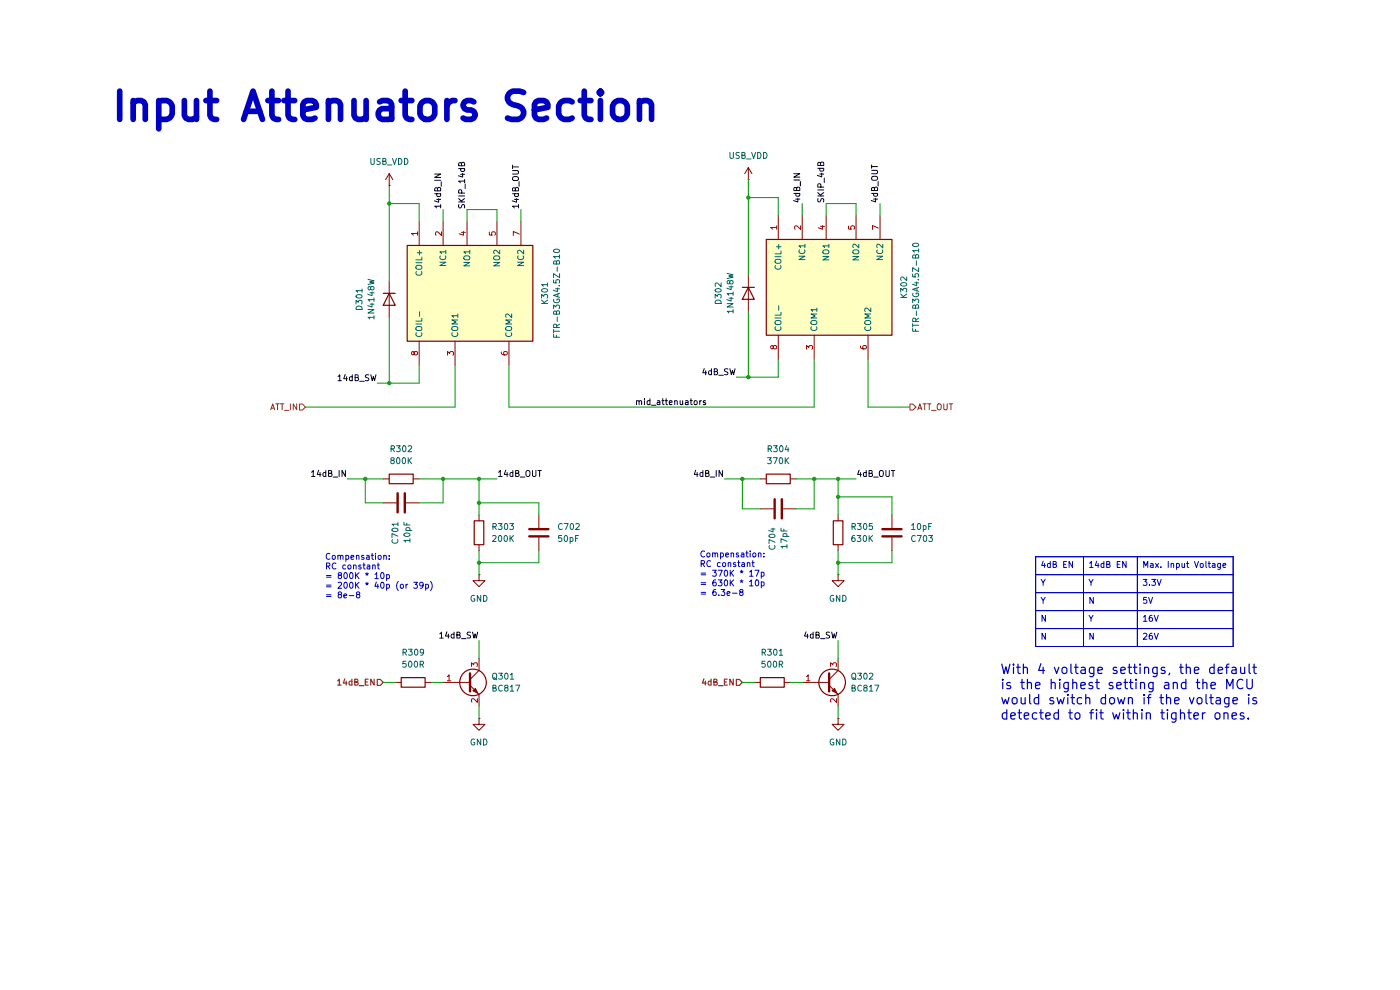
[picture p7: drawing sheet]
(kicad_sch
 (version 20250114)
 (generator "eeschema")
 (generator_version "9.0")
 (paper "A4")
 (title_block
  (company "Elnady Electronics"))
 (lib_symbols
  (symbol "Device:C"
   (pin_numbers (hide yes))
   (pin_names
    (offset 0.254)) (exclude_from_sim no) (in_bom yes) (on_board yes)
   (property "Reference" "C" (at 0.635 2.54 0) (effects (font (size 1.27 1.27)) (justify left)))
   (property "Value" "C" (at 0.635 -2.54 0) (effects (font (size 1.27 1.27)) (justify left)))
   (property "Footprint" "" (at 0.9652 -3.81 0) (effects (font (size 1.27 1.27)) (hide yes)))
   (property "Datasheet" "~" (at 0 0 0) (effects (font (size 1.27 1.27)) (hide yes)))
   (property "Description" "Unpolarized capacitor" (at 0 0 0) (effects (font (size 1.27 1.27)) (hide yes)))
   (symbol "C_0_1"
    (polyline (pts (xy -2.032 0.762) (xy 2.032 0.762)) (stroke (width 0.508) (type default)) (fill (type none)))
    (polyline (pts (xy -2.032 -0.762) (xy 2.032 -0.762)) (stroke (width 0.508) (type default)) (fill (type none))))
   (symbol "C_1_1"
    (pin passive line (at 0 3.81 270) (length 2.794) (name "~" (effects (font (size 1.27 1.27)))) (number "1" (effects (font (size 1.27 1.27)))))
    (pin passive line (at 0 -3.81 90) (length 2.794) (name "~" (effects (font (size 1.27 1.27)))) (number "2" (effects (font (size 1.27 1.27))))))
   (embedded_fonts no))
  (symbol "Device:R"
   (pin_numbers (hide yes))
   (pin_names
    (offset 0)) (exclude_from_sim no) (in_bom yes) (on_board yes)
   (property "Reference" "R" (at 2.032 0 90) (effects (font (size 1.27 1.27))))
   (property "Value" "R" (at 0 0 90) (effects (font (size 1.27 1.27))))
   (property "Footprint" "" (at -1.778 0 90) (effects (font (size 1.27 1.27)) (hide yes)))
   (property "Datasheet" "~" (at 0 0 0) (effects (font (size 1.27 1.27)) (hide yes)))
   (property "Description" "Resistor" (at 0 0 0) (effects (font (size 1.27 1.27)) (hide yes)))
   (symbol "R_0_1"
    (rectangle (start -1.016 -2.54) (end 1.016 2.54) (stroke (width 0.254) (type default)) (fill (type none))))
   (symbol "R_1_1"
    (pin passive line (at 0 3.81 270) (length 1.27) (name "~" (effects (font (size 1.27 1.27)))) (number "1" (effects (font (size 1.27 1.27)))))
    (pin passive line (at 0 -3.81 90) (length 1.27) (name "~" (effects (font (size 1.27 1.27)))) (number "2" (effects (font (size 1.27 1.27))))))
   (embedded_fonts no))
  (symbol "Diode:1N4148W"
   (pin_numbers (hide yes))
   (pin_names (hide yes)) (exclude_from_sim no) (in_bom yes) (on_board yes)
   (property "Reference" "D" (at 0 2.54 0) (effects (font (size 1.27 1.27))))
   (property "Value" "1N4148W" (at 0 -2.54 0) (effects (font (size 1.27 1.27))))
   (property "Footprint" "Diode_SMD:D_SOD-123" (at 0 -4.445 0) (effects (font (size 1.27 1.27)) (hide yes)))
   (property "Datasheet" "https://www.vishay.com/docs/85748/1n4148w.pdf" (at 0 0 0) (effects (font (size 1.27 1.27)) (hide yes)))
   (property "Description" "75V 0.15A Fast Switching Diode, SOD-123" (at 0 0 0) (effects (font (size 1.27 1.27)) (hide yes)))
   (property "Sim.Device" "D" (at 0 0 0) (effects (font (size 1.27 1.27)) (hide yes)))
   (property "Sim.Pins" "1=K 2=A" (at 0 0 0) (effects (font (size 1.27 1.27)) (hide yes)))
   (symbol "1N4148W_0_1"
    (polyline (pts (xy -1.27 1.27) (xy -1.27 -1.27)) (stroke (width 0.254) (type default)) (fill (type none)))
    (polyline (pts (xy 1.27 1.27) (xy 1.27 -1.27) (xy -1.27 0) (xy 1.27 1.27)) (stroke (width 0.254) (type default)) (fill (type none)))
    (polyline (pts (xy 1.27 0) (xy -1.27 0)) (stroke (width 0) (type default)) (fill (type none))))
   (symbol "1N4148W_1_1"
    (pin passive line (at -3.81 0 0) (length 2.54) (name "K" (effects (font (size 1.27 1.27)))) (number "1" (effects (font (size 1.27 1.27)))))
    (pin passive line (at 3.81 0 180) (length 2.54) (name "A" (effects (font (size 1.27 1.27)))) (number "2" (effects (font (size 1.27 1.27))))))
   (embedded_fonts no))
  (symbol "FTR-B3GA4.5Z-B10_1" (exclude_from_sim no) (in_bom yes) (on_board yes)
   (property "Reference" "K301" (at 0 17.78 0) (effects (font (size 1.27 1.27))))
   (property "Value" "FTR-B3GA4.5Z-B10" (at 0 15.24 0) (effects (font (size 1.27 1.27))))
   (property "Footprint" "FTRB3GA45ZB10" (at 26.67 -94.92 0) (effects (font (size 1.27 1.27)) (justify left top) (hide yes)))
   (property "Datasheet" "https://www.fcl-components.com/downloads/MICRO/fcai/relays/ftr-b3.pdf" (at 26.67 -194.92 0) (effects (font (size 1.27 1.27)) (justify left top) (hide yes)))
   (property "Description" "" (at 0 0 0) (effects (font (size 1.27 1.27)) (hide yes)))
   (property "Height" "5.45" (at 26.67 -394.92 0) (effects (font (size 1.27 1.27)) (justify left top) (hide yes)))
   (property "Manufacturer_Name" "FCL Components" (at 26.67 -494.92 0) (effects (font (size 1.27 1.27)) (justify left top) (hide yes)))
   (property "Manufacturer_Part_Number" "FTR-B3GA4.5Z-B10" (at 26.67 -594.92 0) (effects (font (size 1.27 1.27)) (justify left top) (hide yes)))
   (property "Mouser Part Number" "" (at 26.67 -694.92 0) (effects (font (size 1.27 1.27)) (justify left top) (hide yes)))
   (property "Mouser Price/Stock" "" (at 26.67 -794.92 0) (effects (font (size 1.27 1.27)) (justify left top) (hide yes)))
   (property "Arrow Part Number" "" (at 26.67 -894.92 0) (effects (font (size 1.27 1.27)) (justify left top) (hide yes)))
   (property "Arrow Price/Stock" "" (at 26.67 -994.92 0) (effects (font (size 1.27 1.27)) (justify left top) (hide yes)))
   (symbol "FTR-B3GA4.5Z-B10_1_1_1"
    (rectangle (start -10.16 12.7) (end 10.16 -13.97) (stroke (width 0.254) (type default)) (fill (type background)))
    (pin passive line (at -15.24 10.16 0) (length 5.08) (name "COIL+" (effects (font (size 1.27 1.27)))) (number "1" (effects (font (size 1.27 1.27)))))
    (pin passive line (at -15.24 5.08 0) (length 5.08) (name "NC1" (effects (font (size 1.27 1.27)))) (number "2" (effects (font (size 1.27 1.27)))))
    (pin passive line (at -15.24 0 0) (length 5.08) (name "NO1" (effects (font (size 1.27 1.27)))) (number "4" (effects (font (size 1.27 1.27)))))
    (pin passive line (at -15.24 -6.35 0) (length 5.08) (name "NO2" (effects (font (size 1.27 1.27)))) (number "5" (effects (font (size 1.27 1.27)))))
    (pin passive line (at -15.24 -11.43 0) (length 5.08) (name "NC2" (effects (font (size 1.27 1.27)))) (number "7" (effects (font (size 1.27 1.27)))))
    (pin passive line (at 15.24 10.16 180) (length 5.08) (name "COIL-" (effects (font (size 1.27 1.27)))) (number "8" (effects (font (size 1.27 1.27)))))
    (pin passive line (at 15.24 2.54 180) (length 5.08) (name "COM1" (effects (font (size 1.27 1.27)))) (number "3" (effects (font (size 1.27 1.27)))))
    (pin passive line (at 15.24 -8.89 180) (length 5.08) (name "COM2" (effects (font (size 1.27 1.27)))) (number "6" (effects (font (size 1.27 1.27))))))
   (embedded_fonts no))
  (symbol "Transistor_BJT:BC817"
   (pin_names
    (offset 0) (hide yes)) (exclude_from_sim no) (in_bom yes) (on_board yes)
   (property "Reference" "Q" (at 5.08 1.905 0) (effects (font (size 1.27 1.27)) (justify left)))
   (property "Value" "BC817" (at 5.08 0 0) (effects (font (size 1.27 1.27)) (justify left)))
   (property "Footprint" "Package_TO_SOT_SMD:SOT-23" (at 5.08 -1.905 0) (effects (font (size 1.27 1.27)
    (italic yes)) (justify left) (hide yes)))
   (property "Datasheet" "https://www.onsemi.com/pub/Collateral/BC818-D.pdf" (at 0 0 0) (effects (font (size 1.27 1.27)) (justify left) (hide yes)))
   (property "Description" "0.8A Ic, 45V Vce, NPN Transistor, SOT-23" (at 0 0 0) (effects (font (size 1.27 1.27)) (hide yes)))
   (property "Sim.Device" "NPN" (at 0 0 0) (effects (font (size 1.27 1.27)) (hide yes)))
   (property "Sim.Pins" "1=B 2=E 3=C" (at 0 0 0) (effects (font (size 1.27 1.27)) (hide yes)))
   (symbol "BC817_0_1"
    (polyline (pts (xy -2.54 0) (xy 0.635 0)) (stroke (width 0) (type default)) (fill (type none)))
    (polyline (pts (xy 0.635 1.905) (xy 0.635 -1.905)) (stroke (width 0.508) (type default)) (fill (type none)))
    (circle (center 1.27 0) (radius 2.8194) (stroke (width 0.254) (type default)) (fill (type none))))
   (symbol "BC817_1_1"
    (polyline (pts (xy 0.635 0.635) (xy 2.54 2.54)) (stroke (width 0) (type default)) (fill (type none)))
    (polyline (pts (xy 0.635 -0.635) (xy 2.54 -2.54)) (stroke (width 0) (type default)) (fill (type none)))
    (polyline (pts (xy 1.27 -1.778) (xy 1.778 -1.27) (xy 2.286 -2.286) (xy 1.27 -1.778)) (stroke (width 0) (type default)) (fill (type outline)))
    (pin input line (at -5.08 0 0) (length 2.54) (name "B" (effects (font (size 1.27 1.27)))) (number "1" (effects (font (size 1.27 1.27)))))
    (pin passive line (at 2.54 5.08 270) (length 2.54) (name "C" (effects (font (size 1.27 1.27)))) (number "3" (effects (font (size 1.27 1.27)))))
    (pin passive line (at 2.54 -5.08 90) (length 2.54) (name "E" (effects (font (size 1.27 1.27)))) (number "2" (effects (font (size 1.27 1.27))))))
   (embedded_fonts no))
  (symbol "power:+5V"
   (power)
   (pin_numbers (hide yes))
   (pin_names
    (offset 0) (hide yes)) (exclude_from_sim no) (in_bom yes) (on_board yes)
   (property "Reference" "#PWR" (at 0 -3.81 0) (effects (font (size 1.27 1.27)) (hide yes)))
   (property "Value" "+5V" (at 0 3.556 0) (effects (font (size 1.27 1.27))))
   (property "Footprint" "" (at 0 0 0) (effects (font (size 1.27 1.27)) (hide yes)))
   (property "Datasheet" "" (at 0 0 0) (effects (font (size 1.27 1.27)) (hide yes)))
   (property "Description" "Power symbol creates a global label with name \"+5V\"" (at 0 0 0) (effects (font (size 1.27 1.27)) (hide yes)))
   (symbol "+5V_0_1"
    (polyline (pts (xy -0.762 1.27) (xy 0 2.54)) (stroke (width 0) (type default)) (fill (type none)))
    (polyline (pts (xy 0 2.54) (xy 0.762 1.27)) (stroke (width 0) (type default)) (fill (type none)))
    (polyline (pts (xy 0 0) (xy 0 2.54)) (stroke (width 0) (type default)) (fill (type none))))
   (symbol "+5V_1_1"
    (pin power_in line (at 0 0 90) (length 0) (name "~" (effects (font (size 1.27 1.27)))) (number "1" (effects (font (size 1.27 1.27))))))
   (embedded_fonts no))
  (symbol "power:GND"
   (power)
   (pin_numbers (hide yes))
   (pin_names
    (offset 0) (hide yes)) (exclude_from_sim no) (in_bom yes) (on_board yes)
   (property "Reference" "#PWR" (at 0 -6.35 0) (effects (font (size 1.27 1.27)) (hide yes)))
   (property "Value" "GND" (at 0 -3.81 0) (effects (font (size 1.27 1.27))))
   (property "Footprint" "" (at 0 0 0) (effects (font (size 1.27 1.27)) (hide yes)))
   (property "Datasheet" "" (at 0 0 0) (effects (font (size 1.27 1.27)) (hide yes)))
   (property "Description" "Power symbol creates a global label with name \"GND\" , ground" (at 0 0 0) (effects (font (size 1.27 1.27)) (hide yes)))
   (symbol "GND_0_1"
    (polyline (pts (xy 0 0) (xy 0 -1.27) (xy 1.27 -1.27) (xy 0 -2.54) (xy -1.27 -1.27) (xy 0 -1.27)) (stroke (width 0) (type default)) (fill (type none))))
   (symbol "GND_1_1"
    (pin power_in line (at 0 0 270) (length 0) (name "~" (effects (font (size 1.27 1.27)))) (number "1" (effects (font (size 1.27 1.27))))))
   (embedded_fonts no)))
 (text "With 4 voltage settings, the default\nis the highest setting and the MCU\nwould switch down if the voltage is\ndetected to fit within tighter ones."
  (exclude_from_sim no)
  (at 212.09 147.066 0)
  (effects (font (size 2 2) (thickness 0.254)
    (bold yes)) (justify left)))
 (text "Compensation:\nRC constant\n= 370K * 17p\n= 630K * 10p\n= 6.3e-8"
  (exclude_from_sim no)
  (at 148.336 121.92 0)
  (effects (font (size 1.27 1.27)) (justify left)))
 (text "Input Attenuators Section"
  (exclude_from_sim no)
  (at 81.788 22.86 0)
  (effects (font (size 6 6) (thickness 1.2)
    (bold yes))))
 (text "Compensation:\nRC constant\n= 800K * 10p\n= 200K * 40p (or 39p)\n= 8e-8"
  (exclude_from_sim no)
  (at 68.834 122.428 0)
  (effects (font (size 1.27 1.27)) (justify left)))
 (junction
  (at 157.48 101.6)
  (diameter 0)
  (color 0 0 0 0))
 (junction
  (at 101.6 101.6)
  (diameter 0)
  (color 0 0 0 0))
 (junction
  (at 177.8 119.38)
  (diameter 0)
  (color 0 0 0 0))
 (junction
  (at 77.47 101.6)
  (diameter 0)
  (color 0 0 0 0))
 (junction
  (at 177.8 105.41)
  (diameter 0)
  (color 0 0 0 0))
 (junction
  (at 82.55 43.18)
  (diameter 0)
  (color 0 0 0 0))
 (junction
  (at 93.98 101.6)
  (diameter 0)
  (color 0 0 0 0))
 (junction
  (at 172.72 101.6)
  (diameter 0)
  (color 0 0 0 0))
 (junction
  (at 101.6 119.38)
  (diameter 0)
  (color 0 0 0 0))
 (junction
  (at 158.75 80.01)
  (diameter 0)
  (color 0 0 0 0))
 (junction
  (at 177.8 101.6)
  (diameter 0)
  (color 0 0 0 0))
 (junction
  (at 158.75 41.91)
  (diameter 0)
  (color 0 0 0 0))
 (junction
  (at 82.55 81.28)
  (diameter 0)
  (color 0 0 0 0))
 (junction
  (at 101.6 106.68)
  (diameter 0)
  (color 0 0 0 0))
 (wire
  (pts (xy 177.8 149.86) (xy 177.8 152.4))
  (stroke (width 0) (type default)))
 (wire
  (pts (xy 175.26 43.18) (xy 181.61 43.18))
  (stroke (width 0) (type default)))
 (wire
  (pts (xy 88.9 81.28) (xy 82.55 81.28))
  (stroke (width 0) (type default)))
 (wire
  (pts (xy 99.06 46.99) (xy 99.06 44.45))
  (stroke (width 0) (type default)))
 (wire
  (pts (xy 93.98 101.6) (xy 101.6 101.6))
  (stroke (width 0) (type default)))
 (wire
  (pts (xy 82.55 81.28) (xy 82.55 67.31))
  (stroke (width 0) (type default)))
 (wire
  (pts (xy 91.44 144.78) (xy 93.98 144.78))
  (stroke (width 0) (type default)))
 (wire
  (pts (xy 189.23 116.84) (xy 189.23 119.38))
  (stroke (width 0) (type default)))
 (wire
  (pts (xy 82.55 39.37) (xy 82.55 43.18))
  (stroke (width 0) (type default)))
 (wire
  (pts (xy 156.21 80.01) (xy 158.75 80.01))
  (stroke (width 0) (type default)))
 (wire
  (pts (xy 81.28 144.78) (xy 83.82 144.78))
  (stroke (width 0) (type default)))
 (wire
  (pts (xy 189.23 109.22) (xy 189.23 105.41))
  (stroke (width 0) (type default)))
 (wire
  (pts (xy 80.01 81.28) (xy 82.55 81.28))
  (stroke (width 0) (type default)))
 (wire
  (pts (xy 157.48 101.6) (xy 161.29 101.6))
  (stroke (width 0) (type default)))
 (wire
  (pts (xy 101.6 101.6) (xy 105.41 101.6))
  (stroke (width 0) (type default)))
 (wire
  (pts (xy 114.3 116.84) (xy 114.3 119.38))
  (stroke (width 0) (type default)))
 (wire
  (pts (xy 101.6 119.38) (xy 101.6 121.92))
  (stroke (width 0) (type default)))
 (wire
  (pts (xy 101.6 116.84) (xy 101.6 119.38))
  (stroke (width 0) (type default)))
 (wire
  (pts (xy 165.1 76.2) (xy 165.1 80.01))
  (stroke (width 0) (type default)))
 (wire
  (pts (xy 114.3 106.68) (xy 101.6 106.68))
  (stroke (width 0) (type default)))
 (wire
  (pts (xy 158.75 41.91) (xy 165.1 41.91))
  (stroke (width 0) (type default)))
 (wire
  (pts (xy 99.06 44.45) (xy 105.41 44.45))
  (stroke (width 0) (type default)))
 (wire
  (pts (xy 64.77 86.36) (xy 96.52 86.36))
  (stroke (width 0) (type default)))
 (wire
  (pts (xy 77.47 101.6) (xy 81.28 101.6))
  (stroke (width 0) (type default)))
 (wire
  (pts (xy 172.72 107.95) (xy 172.72 101.6))
  (stroke (width 0) (type default)))
 (wire
  (pts (xy 175.26 45.72) (xy 175.26 43.18))
  (stroke (width 0) (type default)))
 (wire
  (pts (xy 73.66 101.6) (xy 77.47 101.6))
  (stroke (width 0) (type default)))
 (wire
  (pts (xy 177.8 135.89) (xy 177.8 139.7))
  (stroke (width 0) (type default)))
 (wire
  (pts (xy 177.8 116.84) (xy 177.8 119.38))
  (stroke (width 0) (type default)))
 (wire
  (pts (xy 172.72 101.6) (xy 177.8 101.6))
  (stroke (width 0) (type default)))
 (wire
  (pts (xy 82.55 43.18) (xy 88.9 43.18))
  (stroke (width 0) (type default)))
 (wire
  (pts (xy 105.41 44.45) (xy 105.41 46.99))
  (stroke (width 0) (type default)))
 (wire
  (pts (xy 107.95 86.36) (xy 107.95 77.47))
  (stroke (width 0) (type default)))
 (wire
  (pts (xy 93.98 44.45) (xy 93.98 46.99))
  (stroke (width 0) (type default)))
 (wire
  (pts (xy 157.48 107.95) (xy 157.48 101.6))
  (stroke (width 0) (type default)))
 (wire
  (pts (xy 88.9 43.18) (xy 88.9 46.99))
  (stroke (width 0) (type default)))
 (wire
  (pts (xy 177.8 105.41) (xy 177.8 109.22))
  (stroke (width 0) (type default)))
 (wire
  (pts (xy 158.75 58.42) (xy 158.75 41.91))
  (stroke (width 0) (type default)))
 (wire
  (pts (xy 186.69 43.18) (xy 186.69 45.72))
  (stroke (width 0) (type default)))
 (wire
  (pts (xy 101.6 106.68) (xy 101.6 109.22))
  (stroke (width 0) (type default)))
 (wire
  (pts (xy 88.9 101.6) (xy 93.98 101.6))
  (stroke (width 0) (type default)))
 (wire
  (pts (xy 81.28 106.68) (xy 77.47 106.68))
  (stroke (width 0) (type default)))
 (wire
  (pts (xy 158.75 80.01) (xy 158.75 66.04))
  (stroke (width 0) (type default)))
 (wire
  (pts (xy 184.15 76.2) (xy 184.15 86.36))
  (stroke (width 0) (type default)))
 (wire
  (pts (xy 168.91 107.95) (xy 172.72 107.95))
  (stroke (width 0) (type default)))
 (wire
  (pts (xy 77.47 106.68) (xy 77.47 101.6))
  (stroke (width 0) (type default)))
 (wire
  (pts (xy 93.98 106.68) (xy 93.98 101.6))
  (stroke (width 0) (type default)))
 (wire
  (pts (xy 96.52 86.36) (xy 96.52 77.47))
  (stroke (width 0) (type default)))
 (wire
  (pts (xy 189.23 105.41) (xy 177.8 105.41))
  (stroke (width 0) (type default)))
 (wire
  (pts (xy 177.8 119.38) (xy 177.8 121.92))
  (stroke (width 0) (type default)))
 (wire
  (pts (xy 101.6 149.86) (xy 101.6 152.4))
  (stroke (width 0) (type default)))
 (wire
  (pts (xy 165.1 80.01) (xy 158.75 80.01))
  (stroke (width 0) (type default)))
 (wire
  (pts (xy 114.3 109.22) (xy 114.3 106.68))
  (stroke (width 0) (type default)))
 (wire
  (pts (xy 153.67 101.6) (xy 157.48 101.6))
  (stroke (width 0) (type default)))
 (wire
  (pts (xy 157.48 144.78) (xy 160.02 144.78))
  (stroke (width 0) (type default)))
 (wire
  (pts (xy 107.95 86.36) (xy 172.72 86.36))
  (stroke (width 0) (type default)))
 (wire
  (pts (xy 161.29 107.95) (xy 157.48 107.95))
  (stroke (width 0) (type default)))
 (wire
  (pts (xy 101.6 135.89) (xy 101.6 139.7))
  (stroke (width 0) (type default)))
 (wire
  (pts (xy 88.9 77.47) (xy 88.9 81.28))
  (stroke (width 0) (type default)))
 (wire
  (pts (xy 177.8 101.6) (xy 181.61 101.6))
  (stroke (width 0) (type default)))
 (wire
  (pts (xy 165.1 41.91) (xy 165.1 45.72))
  (stroke (width 0) (type default)))
 (wire
  (pts (xy 82.55 59.69) (xy 82.55 43.18))
  (stroke (width 0) (type default)))
 (wire
  (pts (xy 181.61 43.18) (xy 181.61 45.72))
  (stroke (width 0) (type default)))
 (wire
  (pts (xy 177.8 101.6) (xy 177.8 105.41))
  (stroke (width 0) (type default)))
 (wire
  (pts (xy 88.9 106.68) (xy 93.98 106.68))
  (stroke (width 0) (type default)))
 (wire
  (pts (xy 101.6 101.6) (xy 101.6 106.68))
  (stroke (width 0) (type default)))
 (wire
  (pts (xy 167.64 144.78) (xy 170.18 144.78))
  (stroke (width 0) (type default)))
 (wire
  (pts (xy 158.75 38.1) (xy 158.75 41.91))
  (stroke (width 0) (type default)))
 (wire
  (pts (xy 170.18 43.18) (xy 170.18 45.72))
  (stroke (width 0) (type default)))
 (wire
  (pts (xy 168.91 101.6) (xy 172.72 101.6))
  (stroke (width 0) (type default)))
 (wire
  (pts (xy 184.15 86.36) (xy 193.04 86.36))
  (stroke (width 0) (type default)))
 (wire
  (pts (xy 172.72 86.36) (xy 172.72 76.2))
  (stroke (width 0) (type default)))
 (wire
  (pts (xy 189.23 119.38) (xy 177.8 119.38))
  (stroke (width 0) (type default)))
 (wire
  (pts (xy 114.3 119.38) (xy 101.6 119.38))
  (stroke (width 0) (type default)))
 (wire
  (pts (xy 110.49 44.45) (xy 110.49 46.99))
  (stroke (width 0) (type default)))
 (table
  (column_count 3)
  (border
   (external yes)
   (header yes) (stroke (width 0) (type solid)))
  (separators
   (rows yes)
   (cols yes) (stroke (width 0) (type solid)))
  (column_widths 10.16 11.43 20.32)
  (row_heights 3.81 3.81 3.81 3.81 3.81)
  (cells
   (table_cell "4dB EN" (exclude_from_sim no) (at 219.71 118.11 0) (size 10.16 3.81)
    (margins 0.9525 0.9525 0.9525 0.9525)
    (span 1 1) (fill (type none)) (effects (font (size 1.27 1.27)) (justify left top)))
   (table_cell "14dB EN" (exclude_from_sim no) (at 229.87 118.11 0) (size 11.43 3.81)
    (margins 0.9525 0.9525 0.9525 0.9525)
    (span 1 1) (fill (type none)) (effects (font (size 1.27 1.27)) (justify left top)))
   (table_cell "Max. Input Voltage" (exclude_from_sim no) (at 241.3 118.11 0) (size 20.32 3.81)
    (margins 0.9525 0.9525 0.9525 0.9525)
    (span 1 1) (fill (type none)) (effects (font (size 1.27 1.27)) (justify left top)))
   (table_cell "Y" (exclude_from_sim no) (at 219.71 121.92 0) (size 10.16 3.81)
    (margins 0.9525 0.9525 0.9525 0.9525)
    (span 1 1) (fill (type none)) (effects (font (size 1.27 1.27)) (justify left top)))
   (table_cell "Y" (exclude_from_sim no) (at 229.87 121.92 0) (size 11.43 3.81)
    (margins 0.9525 0.9525 0.9525 0.9525)
    (span 1 1) (fill (type none)) (effects (font (size 1.27 1.27)) (justify left top)))
   (table_cell "3.3V" (exclude_from_sim no) (at 241.3 121.92 0) (size 20.32 3.81)
    (margins 0.9525 0.9525 0.9525 0.9525)
    (span 1 1) (fill (type none)) (effects (font (size 1.27 1.27)) (justify left top)))
   (table_cell "Y" (exclude_from_sim no) (at 219.71 125.73 0) (size 10.16 3.81)
    (margins 0.9525 0.9525 0.9525 0.9525)
    (span 1 1) (fill (type none)) (effects (font (size 1.27 1.27)) (justify left top)))
   (table_cell "N" (exclude_from_sim no) (at 229.87 125.73 0) (size 11.43 3.81)
    (margins 0.9525 0.9525 0.9525 0.9525)
    (span 1 1) (fill (type none)) (effects (font (size 1.27 1.27)) (justify left top)))
   (table_cell "5V" (exclude_from_sim no) (at 241.3 125.73 0) (size 20.32 3.81)
    (margins 0.9525 0.9525 0.9525 0.9525)
    (span 1 1) (fill (type none)) (effects (font (size 1.27 1.27)) (justify left top)))
   (table_cell "N" (exclude_from_sim no) (at 219.71 129.54 0) (size 10.16 3.81)
    (margins 0.9525 0.9525 0.9525 0.9525)
    (span 1 1) (fill (type none)) (effects (font (size 1.27 1.27)) (justify left top)))
   (table_cell "Y" (exclude_from_sim no) (at 229.87 129.54 0) (size 11.43 3.81)
    (margins 0.9525 0.9525 0.9525 0.9525)
    (span 1 1) (fill (type none)) (effects (font (size 1.27 1.27)) (justify left top)))
   (table_cell "16V" (exclude_from_sim no) (at 241.3 129.54 0) (size 20.32 3.81)
    (margins 0.9525 0.9525 0.9525 0.9525)
    (span 1 1) (fill (type none)) (effects (font (size 1.27 1.27)) (justify left top)))
   (table_cell "N" (exclude_from_sim no) (at 219.71 133.35 0) (size 10.16 3.81)
    (margins 0.9525 0.9525 0.9525 0.9525)
    (span 1 1) (fill (type none)) (effects (font (size 1.27 1.27)) (justify left top)))
   (table_cell "N" (exclude_from_sim no) (at 229.87 133.35 0) (size 11.43 3.81)
    (margins 0.9525 0.9525 0.9525 0.9525)
    (span 1 1) (fill (type none)) (effects (font (size 1.27 1.27)) (justify left top)))
   (table_cell "26V" (exclude_from_sim no) (at 241.3 133.35 0) (size 20.32 3.81)
    (margins 0.9525 0.9525 0.9525 0.9525)
    (span 1 1) (fill (type none)) (effects (font (size 1.27 1.27)) (justify left top)))))
 (label "4dB_IN"
  (at 153.67 101.6 180)
  (effects (font (size 1.27 1.27)) (justify right bottom)))
 (label "4dB_OUT"
  (at 181.61 101.6 0)
  (effects (font (size 1.27 1.27)) (justify left bottom)))
 (label "4dB_IN"
  (at 170.18 43.18 90)
  (effects (font (size 1.27 1.27)) (justify left bottom)))
 (label "SKIP_14dB"
  (at 99.06 44.45 90)
  (effects (font (size 1.27 1.27)) (justify left bottom)))
 (label "4dB_SW"
  (at 156.21 80.01 180)
  (effects (font (size 1.27 1.27)) (justify right bottom)))
 (label "SKIP_4dB"
  (at 175.26 43.18 90)
  (effects (font (size 1.27 1.27)) (justify left bottom)))
 (label "14dB_OUT"
  (at 105.41 101.6 0)
  (effects (font (size 1.27 1.27)) (justify left bottom)))
 (label "14dB_IN"
  (at 93.98 44.45 90)
  (effects (font (size 1.27 1.27)) (justify left bottom)))
 (label "4dB_SW"
  (at 177.8 135.89 180)
  (effects (font (size 1.27 1.27)) (justify right bottom)))
 (label "14dB_IN"
  (at 73.66 101.6 180)
  (effects (font (size 1.27 1.27)) (justify right bottom)))
 (label "14dB_SW"
  (at 101.6 135.89 180)
  (effects (font (size 1.27 1.27)) (justify right bottom)))
 (label "14dB_OUT"
  (at 110.49 44.45 90)
  (effects (font (size 1.27 1.27)) (justify left bottom)))
 (label "4dB_OUT"
  (at 186.69 43.18 90)
  (effects (font (size 1.27 1.27)) (justify left bottom)))
 (label "14dB_SW"
  (at 80.01 81.28 180)
  (effects (font (size 1.27 1.27)) (justify right bottom)))
 (label "mid_attenuators"
  (at 134.62 86.36 0)
  (effects (font (size 1.27 1.27)) (justify left bottom)))
 (hierarchical_label "ATT_OUT"
  (shape output)
  (at 193.04 86.36 0)
  (effects (font (size 1.27 1.27)) (justify left)))
 (hierarchical_label "ATT_IN"
  (shape input)
  (at 64.77 86.36 180)
  (effects (font (size 1.27 1.27)) (justify right)))
 (hierarchical_label "14dB_EN"
  (shape input)
  (at 81.28 144.78 180)
  (effects (font (size 1.27 1.27) (thickness 0.254)
    (bold yes)) (justify right)))
 (hierarchical_label "4dB_EN"
  (shape input)
  (at 157.48 144.78 180)
  (effects (font (size 1.27 1.27) (thickness 0.254)
    (bold yes)) (justify right)))
 (symbol
  (lib_name "FTR-B3GA4.5Z-B10_1")
  (lib_id "FTR-B3GA4_5Z-B10:FTR-B3GA4.5Z-B10")
  (at 175.26 60.96 90)
  (mirror x)
  (unit 1)
  (exclude_from_sim no)
  (in_bom yes)
  (on_board yes)
  (dnp no)
  (property "Reference" "K302" (at 191.77 60.96 0) (effects (font (size 1.27 1.27))))
  (property "Value" "FTR-B3GA4.5Z-B10" (at 194.31 60.96 0) (effects (font (size 1.27 1.27))))
  (property "Footprint" "FTR-B3GA4.5Z-B10:FTRB3GA45ZB10" (at 270.18 87.63 0) (effects (font (size 1.27 1.27)) (justify left top) (hide yes)))
  (property "Datasheet" "https://www.fcl-components.com/downloads/MICRO/fcai/relays/ftr-b3.pdf" (at 370.18 87.63 0) (effects (font (size 1.27 1.27)) (justify left top) (hide yes)))
  (property "Description" "" (at 175.26 60.96 0) (effects (font (size 1.27 1.27)) (hide yes)))
  (property "Height" "5.45" (at 570.18 87.63 0) (effects (font (size 1.27 1.27)) (justify left top) (hide yes)))
  (property "Manufacturer_Name" "FCL Components" (at 670.18 87.63 0) (effects (font (size 1.27 1.27)) (justify left top) (hide yes)))
  (property "Manufacturer_Part_Number" "FTR-B3GA4.5Z-B10" (at 770.18 87.63 0) (effects (font (size 1.27 1.27)) (justify left top) (hide yes)))
  (property "Mouser Part Number" "" (at 870.18 87.63 0) (effects (font (size 1.27 1.27)) (justify left top) (hide yes)))
  (property "Mouser Price/Stock" "" (at 970.18 87.63 0) (effects (font (size 1.27 1.27)) (justify left top) (hide yes)))
  (property "Arrow Part Number" "" (at 1070.18 87.63 0) (effects (font (size 1.27 1.27)) (justify left top) (hide yes)))
  (property "Arrow Price/Stock" "" (at 1170.18 87.63 0) (effects (font (size 1.27 1.27)) (justify left top) (hide yes)))
  (property "MPN" "FTR-B3GA4.5Z-B10" (at 175.26 60.96 0) (effects (font (size 1.27 1.27)) (hide yes)))
  (pin "7")
  (pin "3")
  (pin "4")
  (pin "2")
  (pin "1")
  (pin "5")
  (pin "6")
  (pin "8"))
 (symbol
  (lib_id "Diode:1N4148W")
  (at 158.75 62.23 90)
  (mirror x)
  (unit 1)
  (exclude_from_sim no)
  (in_bom yes)
  (on_board yes)
  (dnp no)
  (fields_autoplaced yes)
  (property "Reference" "D302" (at 152.4 62.23 0) (effects (font (size 1.27 1.27))))
  (property "Value" "1N4148W" (at 154.94 62.23 0) (effects (font (size 1.27 1.27))))
  (property "Footprint" "Diode_SMD:D_SOD-123" (at 163.195 62.23 0) (effects (font (size 1.27 1.27)) (hide yes)))
  (property "Datasheet" "https://www.vishay.com/docs/85748/1n4148w.pdf" (at 158.75 62.23 0) (effects (font (size 1.27 1.27)) (hide yes)))
  (property "Description" "75V 0.15A Fast Switching Diode, SOD-123" (at 158.75 62.23 0) (effects (font (size 1.27 1.27)) (hide yes)))
  (property "Sim.Device" "D" (at 158.75 62.23 0) (effects (font (size 1.27 1.27)) (hide yes)))
  (property "Sim.Pins" "1=K 2=A" (at 158.75 62.23 0) (effects (font (size 1.27 1.27)) (hide yes)))
  (property "MPN" "1N4148W" (at 158.75 62.23 0) (effects (font (size 1.27 1.27)) (hide yes)))
  (pin "2")
  (pin "1"))
 (symbol
  (lib_id "power:+5V")
  (at 158.75 38.1 0)
  (unit 1)
  (exclude_from_sim no)
  (in_bom yes)
  (on_board yes)
  (dnp no)
  (fields_autoplaced yes)
  (property "Reference" "#PWR0701" (at 158.75 41.91 0) (effects (font (size 1.27 1.27)) (hide yes)))
  (property "Value" "USB_VDD" (at 158.75 33.02 0) (effects (font (size 1.27 1.27))))
  (property "Footprint" "" (at 158.75 38.1 0) (effects (font (size 1.27 1.27)) (hide yes)))
  (property "Datasheet" "" (at 158.75 38.1 0) (effects (font (size 1.27 1.27)) (hide yes)))
  (property "Description" "Power symbol creates a global label with name \"USB_VDD\"" (at 158.75 38.1 0) (effects (font (size 1.27 1.27)) (hide yes)))
  (pin "1"))
 (symbol
  (lib_id "Device:C")
  (at 189.23 113.03 180)
  (unit 1)
  (exclude_from_sim no)
  (in_bom yes)
  (on_board yes)
  (dnp no)
  (property "Reference" "C703" (at 193.04 114.3001 0) (effects (font (size 1.27 1.27)) (justify right)))
  (property "Value" "10pF" (at 193.04 111.7601 0) (effects (font (size 1.27 1.27)) (justify right)))
  (property "Footprint" "Capacitor_SMD:C_0603_1608Metric" (at 188.2648 109.22 0) (effects (font (size 1.27 1.27)) (hide yes)))
  (property "Datasheet" "~" (at 189.23 113.03 0) (effects (font (size 1.27 1.27)) (hide yes)))
  (property "Description" "10pF 0603" (at 189.23 113.03 0) (effects (font (size 1.27 1.27)) (hide yes)))
  (property "MPN" "FCC0603N100J500CT" (at 189.23 113.03 0) (effects (font (size 1.27 1.27)) (hide yes)))
  (pin "2")
  (pin "1"))
 (symbol
  (lib_id "Device:R")
  (at 163.83 144.78 90)
  (unit 1)
  (exclude_from_sim no)
  (in_bom yes)
  (on_board yes)
  (dnp no)
  (fields_autoplaced yes)
  (property "Reference" "R301" (at 163.83 138.43 90) (effects (font (size 1.27 1.27))))
  (property "Value" "500R" (at 163.83 140.97 90) (effects (font (size 1.27 1.27))))
  (property "Footprint" "Resistor_SMD:R_0603_1608Metric" (at 163.83 146.558 90) (effects (font (size 1.27 1.27)) (hide yes)))
  (property "Datasheet" "~" (at 163.83 144.78 0) (effects (font (size 1.27 1.27)) (hide yes)))
  (property "Description" "500R 0603" (at 163.83 144.78 0) (effects (font (size 1.27 1.27)) (hide yes)))
  (property "MPN" "RT0603BRD07500RL" (at 163.83 144.78 90) (effects (font (size 1.27 1.27)) (hide yes)))
  (pin "2")
  (pin "1"))
 (symbol
  (lib_name "FTR-B3GA4.5Z-B10_1")
  (lib_id "FTR-B3GA4_5Z-B10:FTR-B3GA4.5Z-B10")
  (at 99.06 62.23 90)
  (mirror x)
  (unit 1)
  (exclude_from_sim no)
  (in_bom yes)
  (on_board yes)
  (dnp no)
  (property "Reference" "K301" (at 115.57 62.23 0) (effects (font (size 1.27 1.27))))
  (property "Value" "FTR-B3GA4.5Z-B10" (at 118.11 62.23 0) (effects (font (size 1.27 1.27))))
  (property "Footprint" "FTR-B3GA4.5Z-B10:FTRB3GA45ZB10" (at 193.98 88.9 0) (effects (font (size 1.27 1.27)) (justify left top) (hide yes)))
  (property "Datasheet" "https://www.fcl-components.com/downloads/MICRO/fcai/relays/ftr-b3.pdf" (at 293.98 88.9 0) (effects (font (size 1.27 1.27)) (justify left top) (hide yes)))
  (property "Description" "" (at 99.06 62.23 0) (effects (font (size 1.27 1.27)) (hide yes)))
  (property "Height" "5.45" (at 493.98 88.9 0) (effects (font (size 1.27 1.27)) (justify left top) (hide yes)))
  (property "Manufacturer_Name" "FCL Components" (at 593.98 88.9 0) (effects (font (size 1.27 1.27)) (justify left top) (hide yes)))
  (property "Manufacturer_Part_Number" "FTR-B3GA4.5Z-B10" (at 693.98 88.9 0) (effects (font (size 1.27 1.27)) (justify left top) (hide yes)))
  (property "Mouser Part Number" "" (at 793.98 88.9 0) (effects (font (size 1.27 1.27)) (justify left top) (hide yes)))
  (property "Mouser Price/Stock" "" (at 893.98 88.9 0) (effects (font (size 1.27 1.27)) (justify left top) (hide yes)))
  (property "Arrow Part Number" "" (at 993.98 88.9 0) (effects (font (size 1.27 1.27)) (justify left top) (hide yes)))
  (property "Arrow Price/Stock" "" (at 1093.98 88.9 0) (effects (font (size 1.27 1.27)) (justify left top) (hide yes)))
  (property "MPN" "FTR-B3GA4.5Z-B10" (at 99.06 62.23 0) (effects (font (size 1.27 1.27)) (hide yes)))
  (pin "7")
  (pin "3")
  (pin "4")
  (pin "2")
  (pin "1")
  (pin "5")
  (pin "6")
  (pin "8"))
 (symbol
  (lib_id "power:GND")
  (at 101.6 152.4 0)
  (unit 1)
  (exclude_from_sim no)
  (in_bom yes)
  (on_board yes)
  (dnp no)
  (fields_autoplaced yes)
  (property "Reference" "#PWR0303" (at 101.6 158.75 0) (effects (font (size 1.27 1.27)) (hide yes)))
  (property "Value" "GND" (at 101.6 157.48 0) (effects (font (size 1.27 1.27))))
  (property "Footprint" "" (at 101.6 152.4 0) (effects (font (size 1.27 1.27)) (hide yes)))
  (property "Datasheet" "" (at 101.6 152.4 0) (effects (font (size 1.27 1.27)) (hide yes)))
  (property "Description" "Power symbol creates a global label with name \"GND\" , ground" (at 101.6 152.4 0) (effects (font (size 1.27 1.27)) (hide yes)))
  (pin "1"))
 (symbol
  (lib_id "Diode:1N4148W")
  (at 82.55 63.5 90)
  (mirror x)
  (unit 1)
  (exclude_from_sim no)
  (in_bom yes)
  (on_board yes)
  (dnp no)
  (fields_autoplaced yes)
  (property "Reference" "D301" (at 76.2 63.5 0) (effects (font (size 1.27 1.27))))
  (property "Value" "1N4148W" (at 78.74 63.5 0) (effects (font (size 1.27 1.27))))
  (property "Footprint" "Diode_SMD:D_SOD-123" (at 86.995 63.5 0) (effects (font (size 1.27 1.27)) (hide yes)))
  (property "Datasheet" "https://www.vishay.com/docs/85748/1n4148w.pdf" (at 82.55 63.5 0) (effects (font (size 1.27 1.27)) (hide yes)))
  (property "Description" "75V 0.15A Fast Switching Diode, SOD-123" (at 82.55 63.5 0) (effects (font (size 1.27 1.27)) (hide yes)))
  (property "Sim.Device" "D" (at 82.55 63.5 0) (effects (font (size 1.27 1.27)) (hide yes)))
  (property "Sim.Pins" "1=K 2=A" (at 82.55 63.5 0) (effects (font (size 1.27 1.27)) (hide yes)))
  (property "MPN" "1N4148W" (at 82.55 63.5 0) (effects (font (size 1.27 1.27)) (hide yes)))
  (pin "2")
  (pin "1"))
 (symbol
  (lib_id "Device:R")
  (at 87.63 144.78 90)
  (unit 1)
  (exclude_from_sim no)
  (in_bom yes)
  (on_board yes)
  (dnp no)
  (fields_autoplaced yes)
  (property "Reference" "R309" (at 87.63 138.43 90) (effects (font (size 1.27 1.27))))
  (property "Value" "500R" (at 87.63 140.97 90) (effects (font (size 1.27 1.27))))
  (property "Footprint" "Resistor_SMD:R_0603_1608Metric" (at 87.63 146.558 90) (effects (font (size 1.27 1.27)) (hide yes)))
  (property "Datasheet" "~" (at 87.63 144.78 0) (effects (font (size 1.27 1.27)) (hide yes)))
  (property "Description" "500R 0603" (at 87.63 144.78 0) (effects (font (size 1.27 1.27)) (hide yes)))
  (property "MPN" "RT0603BRD07500RL" (at 87.63 144.78 90) (effects (font (size 1.27 1.27)) (hide yes)))
  (pin "2")
  (pin "1"))
 (symbol
  (lib_id "Device:C")
  (at 114.3 113.03 0)
  (mirror y)
  (unit 1)
  (exclude_from_sim no)
  (in_bom yes)
  (on_board yes)
  (dnp no)
  (property "Reference" "C702" (at 118.11 111.7599 0) (effects (font (size 1.27 1.27)) (justify right)))
  (property "Value" "50pF" (at 118.11 114.2999 0) (effects (font (size 1.27 1.27)) (justify right)))
  (property "Footprint" "Capacitor_SMD:C_0603_1608Metric" (at 113.3348 116.84 0) (effects (font (size 1.27 1.27)) (hide yes)))
  (property "Datasheet" "~" (at 114.3 113.03 0) (effects (font (size 1.27 1.27)) (hide yes)))
  (property "Description" "50pF 0603" (at 114.3 113.03 0) (effects (font (size 1.27 1.27)) (hide yes)))
  (property "MPN" "CC0603JRNPO9BN510" (at 114.3 113.03 0) (effects (font (size 1.27 1.27)) (hide yes)))
  (pin "2")
  (pin "1"))
 (symbol
  (lib_id "power:GND")
  (at 101.6 121.92 0)
  (unit 1)
  (exclude_from_sim no)
  (in_bom yes)
  (on_board yes)
  (dnp no)
  (fields_autoplaced yes)
  (property "Reference" "#PWR0305" (at 101.6 128.27 0) (effects (font (size 1.27 1.27)) (hide yes)))
  (property "Value" "GND" (at 101.6 127 0) (effects (font (size 1.27 1.27))))
  (property "Footprint" "" (at 101.6 121.92 0) (effects (font (size 1.27 1.27)) (hide yes)))
  (property "Datasheet" "" (at 101.6 121.92 0) (effects (font (size 1.27 1.27)) (hide yes)))
  (property "Description" "Power symbol creates a global label with name \"GND\" , ground" (at 101.6 121.92 0) (effects (font (size 1.27 1.27)) (hide yes)))
  (pin "1"))
 (symbol
  (lib_id "power:GND")
  (at 177.8 152.4 0)
  (unit 1)
  (exclude_from_sim no)
  (in_bom yes)
  (on_board yes)
  (dnp no)
  (fields_autoplaced yes)
  (property "Reference" "#PWR0304" (at 177.8 158.75 0) (effects (font (size 1.27 1.27)) (hide yes)))
  (property "Value" "GND" (at 177.8 157.48 0) (effects (font (size 1.27 1.27))))
  (property "Footprint" "" (at 177.8 152.4 0) (effects (font (size 1.27 1.27)) (hide yes)))
  (property "Datasheet" "" (at 177.8 152.4 0) (effects (font (size 1.27 1.27)) (hide yes)))
  (property "Description" "Power symbol creates a global label with name \"GND\" , ground" (at 177.8 152.4 0) (effects (font (size 1.27 1.27)) (hide yes)))
  (pin "1"))
 (symbol
  (lib_id "Device:R")
  (at 165.1 101.6 90)
  (unit 1)
  (exclude_from_sim no)
  (in_bom yes)
  (on_board yes)
  (dnp no)
  (fields_autoplaced yes)
  (property "Reference" "R304" (at 165.1 95.25 90) (effects (font (size 1.27 1.27))))
  (property "Value" "370K" (at 165.1 97.79 90) (effects (font (size 1.27 1.27))))
  (property "Footprint" "Resistor_SMD:R_0603_1608Metric" (at 165.1 103.378 90) (effects (font (size 1.27 1.27)) (hide yes)))
  (property "Datasheet" "~" (at 165.1 101.6 0) (effects (font (size 1.27 1.27)) (hide yes)))
  (property "Description" "370K 0603" (at 165.1 101.6 0) (effects (font (size 1.27 1.27)) (hide yes)))
  (property "MPN" "ARG03BTC3653" (at 165.1 101.6 90) (effects (font (size 1.27 1.27)) (hide yes)))
  (pin "2")
  (pin "1"))
 (symbol
  (lib_id "Transistor_BJT:BC817")
  (at 99.06 144.78 0)
  (unit 1)
  (exclude_from_sim no)
  (in_bom yes)
  (on_board yes)
  (dnp no)
  (fields_autoplaced yes)
  (property "Reference" "Q301" (at 104.14 143.5099 0) (effects (font (size 1.27 1.27)) (justify left)))
  (property "Value" "BC817" (at 104.14 146.0499 0) (effects (font (size 1.27 1.27)) (justify left)))
  (property "Footprint" "Package_TO_SOT_SMD:SOT-23" (at 104.14 146.685 0) (effects (font (size 1.27 1.27)
    (italic yes)) (justify left) (hide yes)))
  (property "Datasheet" "https://www.onsemi.com/pub/Collateral/BC818-D.pdf" (at 99.06 144.78 0) (effects (font (size 1.27 1.27)) (justify left) (hide yes)))
  (property "Description" "0.8A Ic, 45V Vce, NPN Transistor, SOT-23" (at 99.06 144.78 0) (effects (font (size 1.27 1.27)) (hide yes)))
  (property "Sim.Device" "NPN" (at 99.06 144.78 0) (effects (font (size 1.27 1.27)) (hide yes)))
  (property "Sim.Pins" "1=B 2=E 3=C" (at 99.06 144.78 0) (effects (font (size 1.27 1.27)) (hide yes)))
  (property "MPN" "BC817" (at 99.06 144.78 0) (effects (font (size 1.27 1.27)) (hide yes)))
  (pin "3")
  (pin "2")
  (pin "1"))
 (symbol
  (lib_id "Device:C")
  (at 165.1 107.95 90)
  (unit 1)
  (exclude_from_sim no)
  (in_bom yes)
  (on_board yes)
  (dnp no)
  (property "Reference" "C704" (at 163.8299 111.76 0) (effects (font (size 1.27 1.27)) (justify right)))
  (property "Value" "17pF" (at 166.3699 111.76 0) (effects (font (size 1.27 1.27)) (justify right)))
  (property "Footprint" "Capacitor_SMD:C_0603_1608Metric" (at 168.91 106.9848 0) (effects (font (size 1.27 1.27)) (hide yes)))
  (property "Datasheet" "~" (at 165.1 107.95 0) (effects (font (size 1.27 1.27)) (hide yes)))
  (property "Description" "17pF 0603" (at 165.1 107.95 0) (effects (font (size 1.27 1.27)) (hide yes)))
  (property "MPN" "0603N180J500CT" (at 165.1 107.95 0) (effects (font (size 1.27 1.27)) (hide yes)))
  (pin "2")
  (pin "1"))
 (symbol
  (lib_id "power:GND")
  (at 177.8 121.92 0)
  (unit 1)
  (exclude_from_sim no)
  (in_bom yes)
  (on_board yes)
  (dnp no)
  (fields_autoplaced yes)
  (property "Reference" "#PWR0306" (at 177.8 128.27 0) (effects (font (size 1.27 1.27)) (hide yes)))
  (property "Value" "GND" (at 177.8 127 0) (effects (font (size 1.27 1.27))))
  (property "Footprint" "" (at 177.8 121.92 0) (effects (font (size 1.27 1.27)) (hide yes)))
  (property "Datasheet" "" (at 177.8 121.92 0) (effects (font (size 1.27 1.27)) (hide yes)))
  (property "Description" "Power symbol creates a global label with name \"GND\" , ground" (at 177.8 121.92 0) (effects (font (size 1.27 1.27)) (hide yes)))
  (pin "1"))
 (symbol
  (lib_id "Device:R")
  (at 177.8 113.03 0)
  (unit 1)
  (exclude_from_sim no)
  (in_bom yes)
  (on_board yes)
  (dnp no)
  (fields_autoplaced yes)
  (property "Reference" "R305" (at 180.34 111.7599 0) (effects (font (size 1.27 1.27)) (justify left)))
  (property "Value" "630K" (at 180.34 114.2999 0) (effects (font (size 1.27 1.27)) (justify left)))
  (property "Footprint" "Resistor_SMD:R_0603_1608Metric" (at 176.022 113.03 90) (effects (font (size 1.27 1.27)) (hide yes)))
  (property "Datasheet" "~" (at 177.8 113.03 0) (effects (font (size 1.27 1.27)) (hide yes)))
  (property "Description" "630K 0603" (at 177.8 113.03 0) (effects (font (size 1.27 1.27)) (hide yes)))
  (property "MPN" "ARG03BTC6493" (at 177.8 113.03 0) (effects (font (size 1.27 1.27)) (hide yes)))
  (pin "2")
  (pin "1"))
 (symbol
  (lib_id "Device:R")
  (at 101.6 113.03 0)
  (unit 1)
  (exclude_from_sim no)
  (in_bom yes)
  (on_board yes)
  (dnp no)
  (fields_autoplaced yes)
  (property "Reference" "R303" (at 104.14 111.7599 0) (effects (font (size 1.27 1.27)) (justify left)))
  (property "Value" "200K" (at 104.14 114.2999 0) (effects (font (size 1.27 1.27)) (justify left)))
  (property "Footprint" "Resistor_SMD:R_0603_1608Metric" (at 99.822 113.03 90) (effects (font (size 1.27 1.27)) (hide yes)))
  (property "Datasheet" "~" (at 101.6 113.03 0) (effects (font (size 1.27 1.27)) (hide yes)))
  (property "Description" "200K 0603" (at 101.6 113.03 0) (effects (font (size 1.27 1.27)) (hide yes)))
  (property "MPN" "ERA3AEB204V" (at 101.6 113.03 0) (effects (font (size 1.27 1.27)) (hide yes)))
  (pin "2")
  (pin "1"))
 (symbol
  (lib_id "Device:C")
  (at 85.09 106.68 90)
  (unit 1)
  (exclude_from_sim no)
  (in_bom yes)
  (on_board yes)
  (dnp no)
  (property "Reference" "C701" (at 83.8199 110.49 0) (effects (font (size 1.27 1.27)) (justify right)))
  (property "Value" "10pF" (at 86.3599 110.49 0) (effects (font (size 1.27 1.27)) (justify right)))
  (property "Footprint" "Capacitor_SMD:C_0603_1608Metric" (at 88.9 105.7148 0) (effects (font (size 1.27 1.27)) (hide yes)))
  (property "Datasheet" "~" (at 85.09 106.68 0) (effects (font (size 1.27 1.27)) (hide yes)))
  (property "Description" "10pF 0603" (at 85.09 106.68 0) (effects (font (size 1.27 1.27)) (hide yes)))
  (property "MPN" "FCC0603N100J500CT" (at 85.09 106.68 0) (effects (font (size 1.27 1.27)) (hide yes)))
  (pin "2")
  (pin "1"))
 (symbol
  (lib_id "power:+5V")
  (at 82.55 39.37 0)
  (unit 1)
  (exclude_from_sim no)
  (in_bom yes)
  (on_board yes)
  (dnp no)
  (fields_autoplaced yes)
  (property "Reference" "#PWR0702" (at 82.55 43.18 0) (effects (font (size 1.27 1.27)) (hide yes)))
  (property "Value" "USB_VDD" (at 82.55 34.29 0) (effects (font (size 1.27 1.27))))
  (property "Footprint" "" (at 82.55 39.37 0) (effects (font (size 1.27 1.27)) (hide yes)))
  (property "Datasheet" "" (at 82.55 39.37 0) (effects (font (size 1.27 1.27)) (hide yes)))
  (property "Description" "Power symbol creates a global label with name \"USB_VDD\"" (at 82.55 39.37 0) (effects (font (size 1.27 1.27)) (hide yes)))
  (pin "1"))
 (symbol
  (lib_id "Transistor_BJT:BC817")
  (at 175.26 144.78 0)
  (unit 1)
  (exclude_from_sim no)
  (in_bom yes)
  (on_board yes)
  (dnp no)
  (fields_autoplaced yes)
  (property "Reference" "Q302" (at 180.34 143.5099 0) (effects (font (size 1.27 1.27)) (justify left)))
  (property "Value" "BC817" (at 180.34 146.0499 0) (effects (font (size 1.27 1.27)) (justify left)))
  (property "Footprint" "Package_TO_SOT_SMD:SOT-23" (at 180.34 146.685 0) (effects (font (size 1.27 1.27)
    (italic yes)) (justify left) (hide yes)))
  (property "Datasheet" "https://www.onsemi.com/pub/Collateral/BC818-D.pdf" (at 175.26 144.78 0) (effects (font (size 1.27 1.27)) (justify left) (hide yes)))
  (property "Description" "0.8A Ic, 45V Vce, NPN Transistor, SOT-23" (at 175.26 144.78 0) (effects (font (size 1.27 1.27)) (hide yes)))
  (property "Sim.Device" "NPN" (at 175.26 144.78 0) (effects (font (size 1.27 1.27)) (hide yes)))
  (property "Sim.Pins" "1=B 2=E 3=C" (at 175.26 144.78 0) (effects (font (size 1.27 1.27)) (hide yes)))
  (property "MPN" "BC817" (at 175.26 144.78 0) (effects (font (size 1.27 1.27)) (hide yes)))
  (pin "3")
  (pin "2")
  (pin "1"))
 (symbol
  (lib_id "Device:R")
  (at 85.09 101.6 90)
  (unit 1)
  (exclude_from_sim no)
  (in_bom yes)
  (on_board yes)
  (dnp no)
  (fields_autoplaced yes)
  (property "Reference" "R302" (at 85.09 95.25 90) (effects (font (size 1.27 1.27))))
  (property "Value" "800K" (at 85.09 97.79 90) (effects (font (size 1.27 1.27))))
  (property "Footprint" "Resistor_SMD:R_0603_1608Metric" (at 85.09 103.378 90) (effects (font (size 1.27 1.27)) (hide yes)))
  (property "Datasheet" "~" (at 85.09 101.6 0) (effects (font (size 1.27 1.27)) (hide yes)))
  (property "Description" "800K 0603" (at 85.09 101.6 0) (effects (font (size 1.27 1.27)) (hide yes)))
  (property "MPN" "HoARG0603-1/10W-820KR-0.1%-TCR25" (at 85.09 101.6 90) (effects (font (size 1.27 1.27)) (hide yes)))
  (pin "2")
  (pin "1")))
